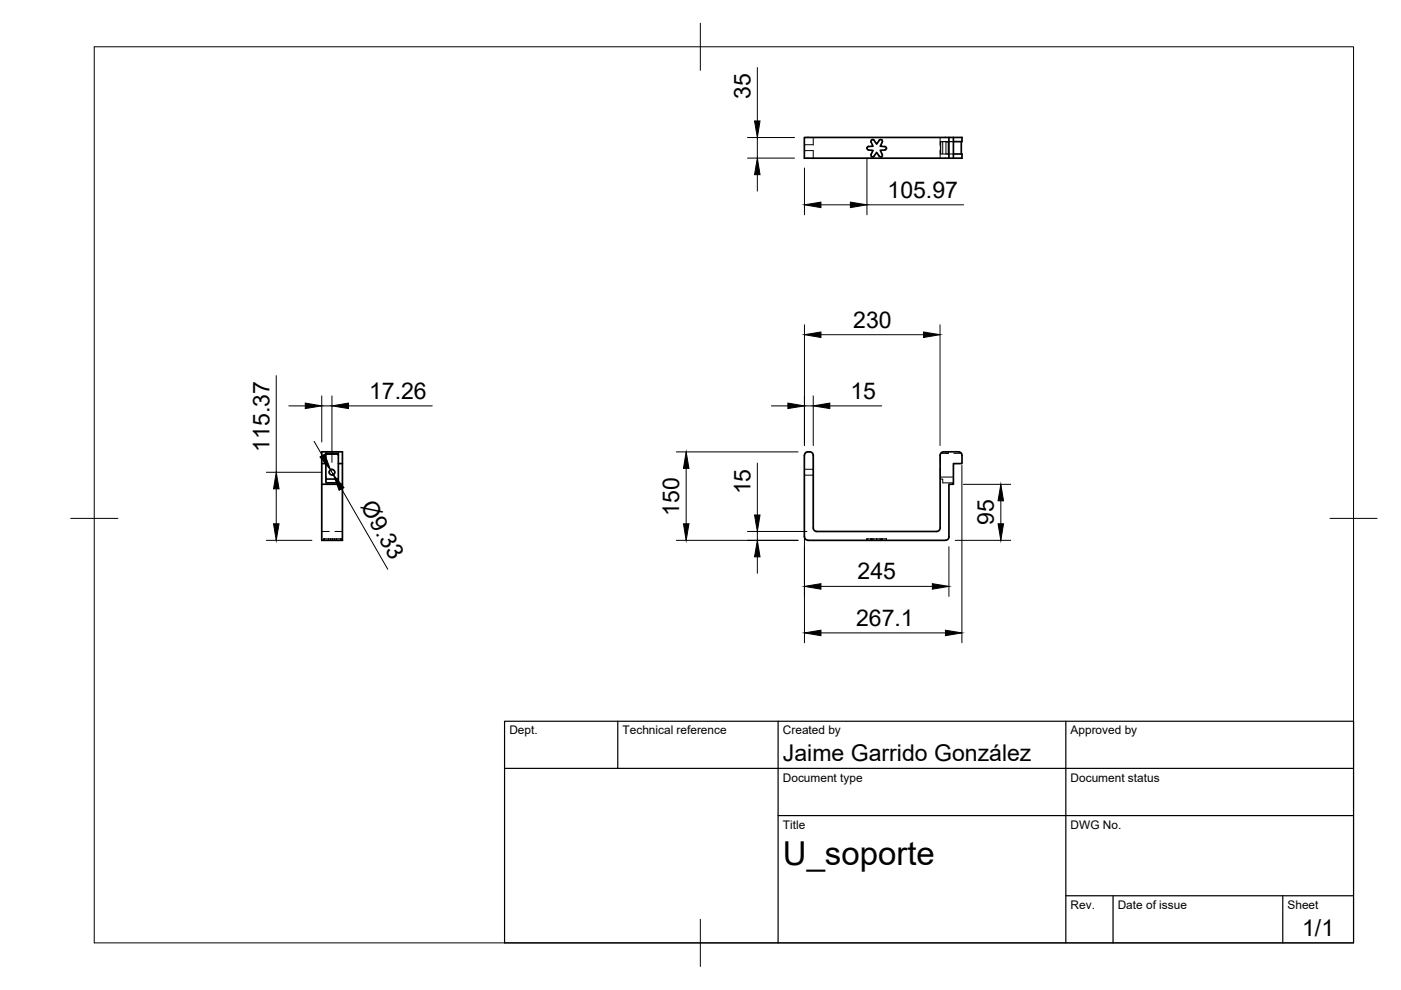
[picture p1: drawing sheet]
<svg xmlns="http://www.w3.org/2000/svg" width="297mm" height="210mm" viewBox="0 0 297 210" stroke-linecap="round" stroke-linejoin="round" font-family="sans-serif">
<!-- layer: Visible -->
<g fill="none" stroke="#000" stroke-width=".36">
<path d="M183.8 31.4v.1M183.8 31.4l.3 .4 1 .1-.4 .9M184.7 32.7l.1 .5M184.8 29.6l-.1 .5 .4 .9h-.9l-.4 .4M184.8 29.7l.2-.1 .3 .1M185.3 33.1l.6-.8 .6 .9h.4M185.3 33.1l-.5 .1M186.9 29.6l.2 .5M186.9 29.7l-.3-.1-.7 1-.6-.8M187 30.1l-.4 .9 1 .1a.37 .37 0 0 1 .3 .3 .37 .37 0 0 1-.3 .4l-1 .1 .5 1-.2 .3M201.2 29.1v4.4M202.1 30h1.9v-.9h-33.5v4.4h33.5v-.8h-1.9"/>
<path d="M202.1 29.1v4.4M203.8 30v2.7M68.2 95.8h4.4v18.8h-4.4zM68.2 98.3h.9M69.1 96.1h2.6v6.3h-2.6zM69.1 96.3h2.6M71.7 98.3h.9M170.5 96.6v17.2M170.6 96.5a.95 .95 0 0 1 .9-.7 .95 .95 0 0 1 .9 .7M172.4 96.6v15.3a.75 .75 0 0 0 .8 .8h25.4a.75 .75 0 0 0 .7-.8v-15.3M199.3 96.5a.75 .75 0 0 1 .8-.7h3.1a.75 .75 0 0 1 .8 .7M204 96.6v1.7h-1.9v4.4h-.9v11.1a.79 .79 0 0 1-.8 .8l-29.1-.1a.75 .75 0 0 1-.7-.7"/>
<path d="M68.2 102.7h4.4M69.1 101.6h2.6"/>
<circle cx="70.4" cy="100.1" r=".58"/>
</g>
<!-- layer: Hidden -->
<g fill="none" stroke="#000" stroke-width=".21">
<path d="M170.5 31.9h1.9v1.6M170.5 30.7h1.9M172.4 29.1v1.6M199.3 29.1v1.6M199.3 31.9v1.6M199.3 31.9h.1M199.3 30.7h.1M199.4 30h.1M199.4 30h2.7M199.5 30v2.7M199.9 32.7v-2.7h-.5v2.7h2.7M200.6 30.1h.4v2.6h-.4z"/>
<path d="M69.2 95.8v.3M70.4 99.5h-.2a.6 .6 0 0 0-.4 .9M70.9 99.8a.63 .63 0 0 1-.5 .9M71.7 95.8v.3M170.5 99.5h1.9M199.3 99.5h.1M199.4 99.3v1.8h2.7M199.4 96.3v1.8M199.5 96.1h1.5M200.6 95.8v.3h.4M201 95.8v.3M202.2 96.1h1.6"/>
<path d="M68.2 112.7h1.6M68.7 114.3v.3v-.3v.3v-.3h1.4v.3v-.3h.4v.3v-.3v.3v-.3h.5v.3v-.3h1.3M68.7 114.3h.1M68.7 114.3v.3v-.3M69.6 114.3v.3M69.6 114.3v.3v-.3M71 112.7h1.6M71.4 114.3v.3v-.3M71.4 114.3v.3M72.3 114.3v.3M72.3 114.3v.3v-.3M170.5 100.7h1.9"/>
<path d="M184.6 114.3v.3M184.7 114.3h.1M184.7 114.3h-.9v.3M184.7 114.3v.3M184.8 114.3v.3M185.1 114.3v.3M185.9 114.3v.3M186.6 114.3v.3M186.9 114.3v.3v-.3h-1v.3v-.3h-1.1v.3M187.1 114.3v.3M187.1 114.3h.8v.3M187.1 114.3h-.2v.3"/>
<path d="M199.3 100.7h.1M199.4 101.1v.5h.5v.8h2.2"/>
</g>
<!-- layer: BORDER -->
<path d="M20 9.9h267v190h-267zM148.5 4.9v10M15 109.9h10M282 109.9h10M148.5 194.9v10" fill="none" stroke="#000" stroke-width=".21"/>
<!-- layer: TITLEBLOCK -->
<path d="M107 152.9h180v47h-180zM131 152.9v10M165 152.9v47M226 152.9v47M107 162.9h180M165 172.9h122M226 189.9h61M236 189.9v10M272 189.9v10" fill="none" stroke="#000" stroke-width=".25"/>
<!-- layer: FD_Dimensions -->
<g fill="none" stroke="#000" stroke-width=".21">
<path d="M160.6 14.3v11.3M158.5 33.5h10M158.5 29.2h10M160.6 29.2v4.3M160.6 37v3.5M170.6 35.6v9.9M183.8 33.6v11.9M174.1 43.4h6.2M183.8 43.4h20.5M58.6 79.6v20.5M170.6 68.9v25.6M174.1 71h21.7"/>
<path d="M199.3 68.9v25.6M61.2 86.1h3.5M66.6 93.6l1.7 3M68.2 83.9v9.8M68.2 86.1h2.2M70.1 99.6l.6 1M70.4 83.9v14.1M73.9 86.1h17.8M143.4 95.8h25.8M145.5 99.3v11.8M160.6 98.2v11M163.6 86.1h3.4"/>
<path d="M170.6 98.7v37.6M170.6 86.1h1.8M172.4 83.9v10.6M175.9 86.1h11M203.9 98.7v37.6M56.5 114.6h9.6M56.5 100.1h11.8M58.6 103.6v7.5M72.4 103.7l9.8 17M143.4 114.6h25.8M158.5 112.7h12.6M160.6 112.7v1.9"/>
<path d="M160.6 118.1v3.5M201.2 115.9v10.5M202.5 114.6h11.8M204.2 102.7h10.1M212.2 106.2v4.9M174.1 134.2h26.3M174.1 124.3h23.6"/>
</g>
<g fill="#000" stroke="#000" stroke-width=".21">
<path d="M160.6 33.5l.5 3.5h-1.1zM160 25.6h1.1l-.5 3.6zM170.6 43.4l3.5-.5v1.1zM180.3 42.9l3.5 .5-3.5 .6zM170.6 71l3.5-.6v1.2zM195.8 70.4l3.5 .6-3.5 .6zM64.7 85.5l3.5 .6-3.5 .5zM67.8 96.9l1.1-.6 1.2 3.3zM70.4 86.1l3.5-.6v1.1zM145.5 95.8l.6 3.5h-1.2zM167 85.5l3.6 .6-3.6 .5zM172.4 86.1l3.5-.6v1.1z"/>
<path d="M58 111.1h1.2l-.6 3.5zM58.6 100.1l.6 3.5h-1.2zM70.7 100.6l2.2 2.8-1 .6zM144.9 111.1h1.2l-.6 3.5zM160.6 114.6l.5 3.5h-1.1zM160 109.2h1.1l-.5 3.5zM211.6 111.1h1.2l-.6 3.5zM212.2 102.7l.6 3.5h-1.2zM170.6 134.2l3.5-.6v1.2zM170.6 124.3l3.5-.5v1.1zM197.7 123.8l3.5 .5-3.5 .6zM200.4 133.6l3.5 .6-3.5 .6z"/>
</g>
<text font-size="7" x="166" y="183.4">U_soporte</text>
<g font-size="4.9">
<text x="159.1" y="20.9" transform="rotate(-90 159.1 20.9)">35</text>
<text x="188.2" y="42">105.97</text>
<text x="180.9" y="69.5">230</text>
<text x="78.3" y="84.6">17.26</text>
<text x="180.3" y="84.6">15</text>
<text x="57.1" y="95.8" transform="rotate(-90 57.1 95.8)">115.37</text>
<text x="76.3" y="107.4" transform="rotate(60 76.3 107.4)">Ø9.33</text>
<text x="159.1" y="104.8" transform="rotate(-90 159.1 104.8)">15</text>
<text x="144" y="109.4" transform="rotate(-90 144 109.4)">150</text>
<text x="210.7" y="111.4" transform="rotate(-90 210.7 111.4)">95</text>
<text x="181.8" y="122.9">245</text>
<text x="181.5" y="132.7">267.1</text>
<text x="166" y="161.4">Jaime Garrido González</text>
<text x="276.1" y="198.6">1/1</text>
</g>
<g font-size="2.5">
<text x="108" y="155.7">Dept.</text>
<text x="132" y="155.7">Technical reference</text>
<text x="166" y="155.7">Created by</text>
<text x="227" y="155.7">Approved by</text>
<text x="166" y="165.7">Document type</text>
<text x="227" y="165.7">Document status</text>
<text x="166" y="175.7">Title</text>
<text x="227" y="175.7">DWG No.</text>
<text x="227" y="192.7">Rev.</text>
<text x="237" y="192.7">Date of issue</text>
<text x="273" y="192.7">Sheet</text>
</g>
</svg>
